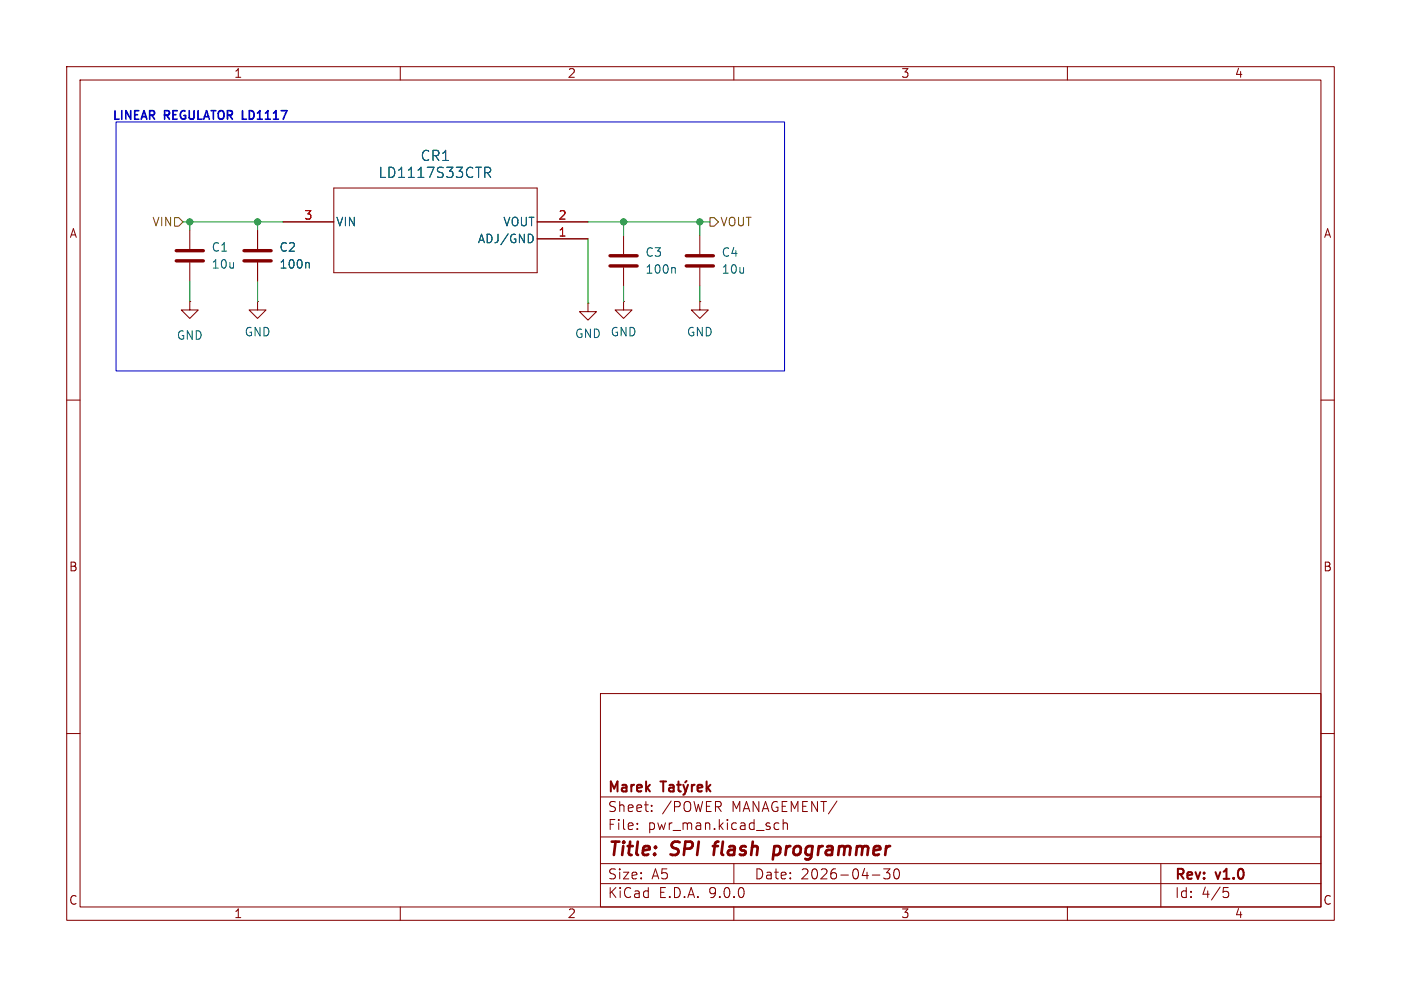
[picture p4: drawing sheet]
(kicad_sch
 (version 20250114)
 (generator "eeschema")
 (generator_version "9.0")
 (paper "A5")
 (title_block
  (title "SPI flash programmer")
  (date "2026-04-30")
  (rev "v1.0")
  (company "Marek Tatýrek"))
 (lib_symbols
  (symbol "Device:C"
   (pin_numbers (hide yes))
   (pin_names
    (offset 0.254)) (exclude_from_sim no) (in_bom yes) (on_board yes)
   (property "Reference" "C" (at 0.635 2.54 0) (effects (font (size 1.27 1.27)) (justify left)))
   (property "Value" "C" (at 0.635 -2.54 0) (effects (font (size 1.27 1.27)) (justify left)))
   (property "Footprint" "" (at 0.9652 -3.81 0) (effects (font (size 1.27 1.27)) (hide yes)))
   (property "Datasheet" "~" (at 0 0 0) (effects (font (size 1.27 1.27)) (hide yes)))
   (property "Description" "Unpolarized capacitor" (at 0 0 0) (effects (font (size 1.27 1.27)) (hide yes)))
   (symbol "C_0_1"
    (polyline (pts (xy -2.032 0.762) (xy 2.032 0.762)) (stroke (width 0.508) (type default)) (fill (type none)))
    (polyline (pts (xy -2.032 -0.762) (xy 2.032 -0.762)) (stroke (width 0.508) (type default)) (fill (type none))))
   (symbol "C_1_1"
    (pin passive line (at 0 3.81 270) (length 2.794) (name "~" (effects (font (size 1.27 1.27)))) (number "1" (effects (font (size 1.27 1.27)))))
    (pin passive line (at 0 -3.81 90) (length 2.794) (name "~" (effects (font (size 1.27 1.27)))) (number "2" (effects (font (size 1.27 1.27))))))
   (embedded_fonts no))
  (symbol "LD1117S33CTR:LD1117S33CTR"
   (pin_names
    (offset 0.254)) (exclude_from_sim no) (in_bom yes) (on_board yes)
   (property "Reference" "CR" (at 22.86 10.16 0) (effects (font (size 1.524 1.524))))
   (property "Value" "LD1117S33CTR" (at 22.86 7.62 0) (effects (font (size 1.524 1.524))))
   (property "Footprint" "SOT-223_STM" (at 0 0 0) (effects (font (size 1.27 1.27)
    (italic yes)) (hide yes)))
   (property "Datasheet" "https://www.st.com/resource/en/datasheet/ld1117.pdf" (at 0 0 0) (effects (font (size 1.27 1.27)
    (italic yes)) (hide yes)))
   (property "Description" "" (at 0 0 0) (effects (font (size 1.27 1.27)) (hide yes)))
   (property "ki_locked" "" (at 0 0 0) (effects (font (size 1.27 1.27))))
   (symbol "LD1117S33CTR_0_1"
    (polyline (pts (xy 7.62 5.08) (xy 7.62 -7.62)) (stroke (width 0.127) (type default)) (fill (type none)))
    (polyline (pts (xy 7.62 -7.62) (xy 38.1 -7.62)) (stroke (width 0.127) (type default)) (fill (type none)))
    (polyline (pts (xy 38.1 5.08) (xy 7.62 5.08)) (stroke (width 0.127) (type default)) (fill (type none)))
    (polyline (pts (xy 38.1 -7.62) (xy 38.1 5.08)) (stroke (width 0.127) (type default)) (fill (type none)))
    (pin power_out line (at 0 0 0) (length 7.62) (name "ADJ/GND" (effects (font (size 1.27 1.27)))) (number "1" (effects (font (size 1.27 1.27)))))
    (pin power_in line (at 0 -2.54 0) (length 7.62) (name "VOUT" (effects (font (size 1.27 1.27)))) (number "2" (effects (font (size 1.27 1.27)))))
    (pin power_in line (at 45.72 -2.54 180) (length 7.62) (name "VIN" (effects (font (size 1.27 1.27)))) (number "3" (effects (font (size 1.27 1.27))))))
   (embedded_fonts no))
  (symbol "power:GND"
   (power)
   (pin_numbers (hide yes))
   (pin_names
    (offset 0) (hide yes)) (exclude_from_sim no) (in_bom yes) (on_board yes)
   (property "Reference" "#PWR" (at 0 -6.35 0) (effects (font (size 1.27 1.27)) (hide yes)))
   (property "Value" "GND" (at 0 -3.81 0) (effects (font (size 1.27 1.27))))
   (property "Footprint" "" (at 0 0 0) (effects (font (size 1.27 1.27)) (hide yes)))
   (property "Datasheet" "" (at 0 0 0) (effects (font (size 1.27 1.27)) (hide yes)))
   (property "Description" "Power symbol creates a global label with name \"GND\" , ground" (at 0 0 0) (effects (font (size 1.27 1.27)) (hide yes)))
   (symbol "GND_0_1"
    (polyline (pts (xy 0 0) (xy 0 -1.27) (xy 1.27 -1.27) (xy 0 -2.54) (xy -1.27 -1.27) (xy 0 -1.27)) (stroke (width 0) (type default)) (fill (type none))))
   (symbol "GND_1_1"
    (pin power_in line (at 0 0 270) (length 0) (name "~" (effects (font (size 1.27 1.27)))) (number "1" (effects (font (size 1.27 1.27))))))
   (embedded_fonts no)))
 (rectangle
  (start 17.399 18.288)
  (end 117.602 55.626)
  (stroke (width 0) (type default))
  (fill (type none)))
 (text "LINEAR REGULATOR LD1117"
  (exclude_from_sim no)
  (at 16.764 18.288 0)
  (effects (font (size 1.27 1.27)
    (bold yes)) (justify left bottom)))
 (junction
  (at 104.902 33.274)
  (diameter 0)
  (color 0 0 0 0))
 (junction
  (at 38.608 33.274)
  (diameter 0)
  (color 0 0 0 0))
 (junction
  (at 28.448 33.274)
  (diameter 0)
  (color 0 0 0 0))
 (junction
  (at 93.472 33.274)
  (diameter 0)
  (color 0 0 0 0))
 (wire
  (pts (xy 93.472 33.274) (xy 104.902 33.274))
  (stroke (width 0) (type default)))
 (wire
  (pts (xy 104.902 33.274) (xy 106.426 33.274))
  (stroke (width 0) (type default)))
 (wire
  (pts (xy 93.472 33.274) (xy 93.472 35.306))
  (stroke (width 0) (type default)))
 (wire
  (pts (xy 28.448 33.274) (xy 38.608 33.274))
  (stroke (width 0) (type default)))
 (wire
  (pts (xy 38.608 42.164) (xy 38.608 45.212))
  (stroke (width 0) (type default)))
 (wire
  (pts (xy 93.472 42.926) (xy 93.472 45.212))
  (stroke (width 0) (type default)))
 (wire
  (pts (xy 88.138 33.274) (xy 93.472 33.274))
  (stroke (width 0) (type default)))
 (wire
  (pts (xy 38.608 33.274) (xy 38.608 34.544))
  (stroke (width 0) (type default)))
 (wire
  (pts (xy 42.418 33.274) (xy 38.608 33.274))
  (stroke (width 0) (type default)))
 (wire
  (pts (xy 28.448 42.164) (xy 28.448 45.212))
  (stroke (width 0) (type default)))
 (wire
  (pts (xy 104.902 35.306) (xy 104.902 33.274))
  (stroke (width 0) (type default)))
 (wire
  (pts (xy 28.448 34.544) (xy 28.448 33.274))
  (stroke (width 0) (type default)))
 (wire
  (pts (xy 104.902 42.926) (xy 104.902 45.212))
  (stroke (width 0) (type default)))
 (wire
  (pts (xy 27.432 33.274) (xy 28.448 33.274))
  (stroke (width 0) (type default)))
 (wire
  (pts (xy 88.138 35.814) (xy 88.138 45.466))
  (stroke (width 0) (type default)))
 (hierarchical_label "VOUT"
  (shape output)
  (at 106.426 33.274 0)
  (effects (font (size 1.27 1.27)) (justify left)))
 (hierarchical_label "VIN"
  (shape input)
  (at 27.432 33.274 180)
  (effects (font (size 1.27 1.27)) (justify right)))
 (symbol
  (lib_id "power:GND")
  (at 93.472 45.212 0)
  (unit 1)
  (exclude_from_sim no)
  (in_bom yes)
  (on_board yes)
  (dnp no)
  (fields_autoplaced yes)
  (property "Reference" "#PWR09" (at 93.472 51.562 0) (effects (font (size 1.27 1.27)) (hide yes)))
  (property "Value" "GND" (at 93.472 49.784 0) (effects (font (size 1.27 1.27))))
  (property "Footprint" "" (at 93.472 45.212 0) (effects (font (size 1.27 1.27)) (hide yes)))
  (property "Datasheet" "" (at 93.472 45.212 0) (effects (font (size 1.27 1.27)) (hide yes)))
  (property "Description" "Power symbol creates a global label with name \"GND\" , ground" (at 93.472 45.212 0) (effects (font (size 1.27 1.27)) (hide yes)))
  (pin "1"))
 (symbol
  (lib_id "Device:C")
  (at 93.472 39.116 180)
  (unit 1)
  (exclude_from_sim no)
  (in_bom yes)
  (on_board yes)
  (dnp no)
  (fields_autoplaced yes)
  (property "Reference" "C3" (at 96.647 37.846 0) (effects (font (size 1.27 1.27)) (justify right)))
  (property "Value" "100n" (at 96.647 40.386 0) (effects (font (size 1.27 1.27)) (justify right)))
  (property "Footprint" "Capacitor_SMD:C_0603_1608Metric" (at 92.5068 35.306 0) (effects (font (size 1.27 1.27)) (hide yes)))
  (property "Datasheet" "~" (at 93.472 39.116 0) (effects (font (size 1.27 1.27)) (hide yes)))
  (property "Description" "" (at 93.472 39.116 0) (effects (font (size 1.27 1.27)) (hide yes)))
  (property "TME" "https://www.tme.eu/cz/details/cl10b104kb8nnnc/kondenzatory-mlcc-smd/samsung/" (at 93.472 39.116 0) (effects (font (size 1.27 1.27)) (hide yes)))
  (pin "1")
  (pin "2"))
 (symbol
  (lib_id "power:GND")
  (at 104.902 45.212 0)
  (unit 1)
  (exclude_from_sim no)
  (in_bom yes)
  (on_board yes)
  (dnp no)
  (fields_autoplaced yes)
  (property "Reference" "#PWR010" (at 104.902 51.562 0) (effects (font (size 1.27 1.27)) (hide yes)))
  (property "Value" "GND" (at 104.902 49.784 0) (effects (font (size 1.27 1.27))))
  (property "Footprint" "" (at 104.902 45.212 0) (effects (font (size 1.27 1.27)) (hide yes)))
  (property "Datasheet" "" (at 104.902 45.212 0) (effects (font (size 1.27 1.27)) (hide yes)))
  (property "Description" "Power symbol creates a global label with name \"GND\" , ground" (at 104.902 45.212 0) (effects (font (size 1.27 1.27)) (hide yes)))
  (pin "1"))
 (symbol
  (lib_id "Device:C")
  (at 104.902 39.116 180)
  (unit 1)
  (exclude_from_sim no)
  (in_bom yes)
  (on_board yes)
  (dnp no)
  (fields_autoplaced yes)
  (property "Reference" "C4" (at 108.077 37.846 0) (effects (font (size 1.27 1.27)) (justify right)))
  (property "Value" "10u" (at 108.077 40.386 0) (effects (font (size 1.27 1.27)) (justify right)))
  (property "Footprint" "Capacitor_SMD:C_0603_1608Metric" (at 103.9368 35.306 0) (effects (font (size 1.27 1.27)) (hide yes)))
  (property "Datasheet" "~" (at 104.902 39.116 0) (effects (font (size 1.27 1.27)) (hide yes)))
  (property "Description" "" (at 104.902 39.116 0) (effects (font (size 1.27 1.27)) (hide yes)))
  (property "TME" "https://www.tme.eu/cz/details/cl10a106mo8nqnc/kondenzatory-mlcc-smd/samsung/" (at 104.902 39.116 0) (effects (font (size 1.27 1.27)) (hide yes)))
  (pin "1")
  (pin "2"))
 (symbol
  (lib_id "Device:C")
  (at 38.608 38.354 180)
  (unit 1)
  (exclude_from_sim no)
  (in_bom yes)
  (on_board yes)
  (dnp no)
  (fields_autoplaced yes)
  (property "Reference" "C2" (at 41.783 37.084 0) (effects (font (size 1.27 1.27)) (justify right)))
  (property "Value" "100n" (at 41.783 39.624 0) (effects (font (size 1.27 1.27)) (justify right)))
  (property "Footprint" "Capacitor_SMD:C_0603_1608Metric" (at 37.6428 34.544 0) (effects (font (size 1.27 1.27)) (hide yes)))
  (property "Datasheet" "~" (at 38.608 38.354 0) (effects (font (size 1.27 1.27)) (hide yes)))
  (property "Description" "" (at 38.608 38.354 0) (effects (font (size 1.27 1.27)) (hide yes)))
  (property "TME" "https://www.tme.eu/cz/details/cl10b104kb8nnnc/kondenzatory-mlcc-smd/samsung/" (at 38.608 38.354 0) (effects (font (size 1.27 1.27)) (hide yes)))
  (pin "1")
  (pin "2"))
 (symbol
  (lib_id "power:GND")
  (at 28.448 45.212 0)
  (unit 1)
  (exclude_from_sim no)
  (in_bom yes)
  (on_board yes)
  (dnp no)
  (fields_autoplaced yes)
  (property "Reference" "#PWR06" (at 28.448 51.562 0) (effects (font (size 1.27 1.27)) (hide yes)))
  (property "Value" "GND" (at 28.448 50.292 0) (effects (font (size 1.27 1.27))))
  (property "Footprint" "" (at 28.448 45.212 0) (effects (font (size 1.27 1.27)) (hide yes)))
  (property "Datasheet" "" (at 28.448 45.212 0) (effects (font (size 1.27 1.27)) (hide yes)))
  (property "Description" "Power symbol creates a global label with name \"GND\" , ground" (at 28.448 45.212 0) (effects (font (size 1.27 1.27)) (hide yes)))
  (pin "1"))
 (symbol
  (lib_id "LD1117S33CTR:LD1117S33CTR")
  (at 88.138 35.814 180)
  (unit 1)
  (exclude_from_sim no)
  (in_bom yes)
  (on_board yes)
  (dnp no)
  (fields_autoplaced yes)
  (property "Reference" "CR1" (at 65.278 23.368 0) (effects (font (size 1.524 1.524))))
  (property "Value" "LD1117S33CTR" (at 65.278 25.908 0) (effects (font (size 1.524 1.524))))
  (property "Footprint" "Package_TO_SOT_SMD:SOT-223-3_TabPin2" (at 88.138 35.814 0) (effects (font (size 1.27 1.27)
    (italic yes)) (hide yes)))
  (property "Datasheet" "https://www.st.com/resource/en/datasheet/ld1117.pdf" (at 88.138 35.814 0) (effects (font (size 1.27 1.27)
    (italic yes)) (hide yes)))
  (property "Description" "" (at 88.138 35.814 0) (effects (font (size 1.27 1.27)) (hide yes)))
  (property "TME" "https://www.tme.eu/cz/details/ld1117s33ctr/stabilizatory-napeti-neregulovane-ldo/stmicroelectronics/" (at 88.138 35.814 0) (effects (font (size 1.27 1.27)) (hide yes)))
  (pin "2")
  (pin "1")
  (pin "3"))
 (symbol
  (lib_id "power:GND")
  (at 88.138 45.466 0)
  (unit 1)
  (exclude_from_sim no)
  (in_bom yes)
  (on_board yes)
  (dnp no)
  (fields_autoplaced yes)
  (property "Reference" "#PWR08" (at 88.138 51.816 0) (effects (font (size 1.27 1.27)) (hide yes)))
  (property "Value" "GND" (at 88.138 50.038 0) (effects (font (size 1.27 1.27))))
  (property "Footprint" "" (at 88.138 45.466 0) (effects (font (size 1.27 1.27)) (hide yes)))
  (property "Datasheet" "" (at 88.138 45.466 0) (effects (font (size 1.27 1.27)) (hide yes)))
  (property "Description" "Power symbol creates a global label with name \"GND\" , ground" (at 88.138 45.466 0) (effects (font (size 1.27 1.27)) (hide yes)))
  (pin "1"))
 (symbol
  (lib_id "power:GND")
  (at 38.608 45.212 0)
  (unit 1)
  (exclude_from_sim no)
  (in_bom yes)
  (on_board yes)
  (dnp no)
  (fields_autoplaced yes)
  (property "Reference" "#PWR07" (at 38.608 51.562 0) (effects (font (size 1.27 1.27)) (hide yes)))
  (property "Value" "GND" (at 38.608 49.784 0) (effects (font (size 1.27 1.27))))
  (property "Footprint" "" (at 38.608 45.212 0) (effects (font (size 1.27 1.27)) (hide yes)))
  (property "Datasheet" "" (at 38.608 45.212 0) (effects (font (size 1.27 1.27)) (hide yes)))
  (property "Description" "Power symbol creates a global label with name \"GND\" , ground" (at 38.608 45.212 0) (effects (font (size 1.27 1.27)) (hide yes)))
  (pin "1"))
 (symbol
  (lib_id "Device:C")
  (at 28.448 38.354 180)
  (unit 1)
  (exclude_from_sim no)
  (in_bom yes)
  (on_board yes)
  (dnp no)
  (fields_autoplaced yes)
  (property "Reference" "C1" (at 31.623 37.084 0) (effects (font (size 1.27 1.27)) (justify right)))
  (property "Value" "10u" (at 31.623 39.624 0) (effects (font (size 1.27 1.27)) (justify right)))
  (property "Footprint" "Capacitor_SMD:C_0603_1608Metric" (at 27.4828 34.544 0) (effects (font (size 1.27 1.27)) (hide yes)))
  (property "Datasheet" "~" (at 28.448 38.354 0) (effects (font (size 1.27 1.27)) (hide yes)))
  (property "Description" "" (at 28.448 38.354 0) (effects (font (size 1.27 1.27)) (hide yes)))
  (property "TME" "https://www.tme.eu/cz/details/cl10a106mo8nqnc/kondenzatory-mlcc-smd/samsung/" (at 28.448 38.354 0) (effects (font (size 1.27 1.27)) (hide yes)))
  (pin "1")
  (pin "2")))
